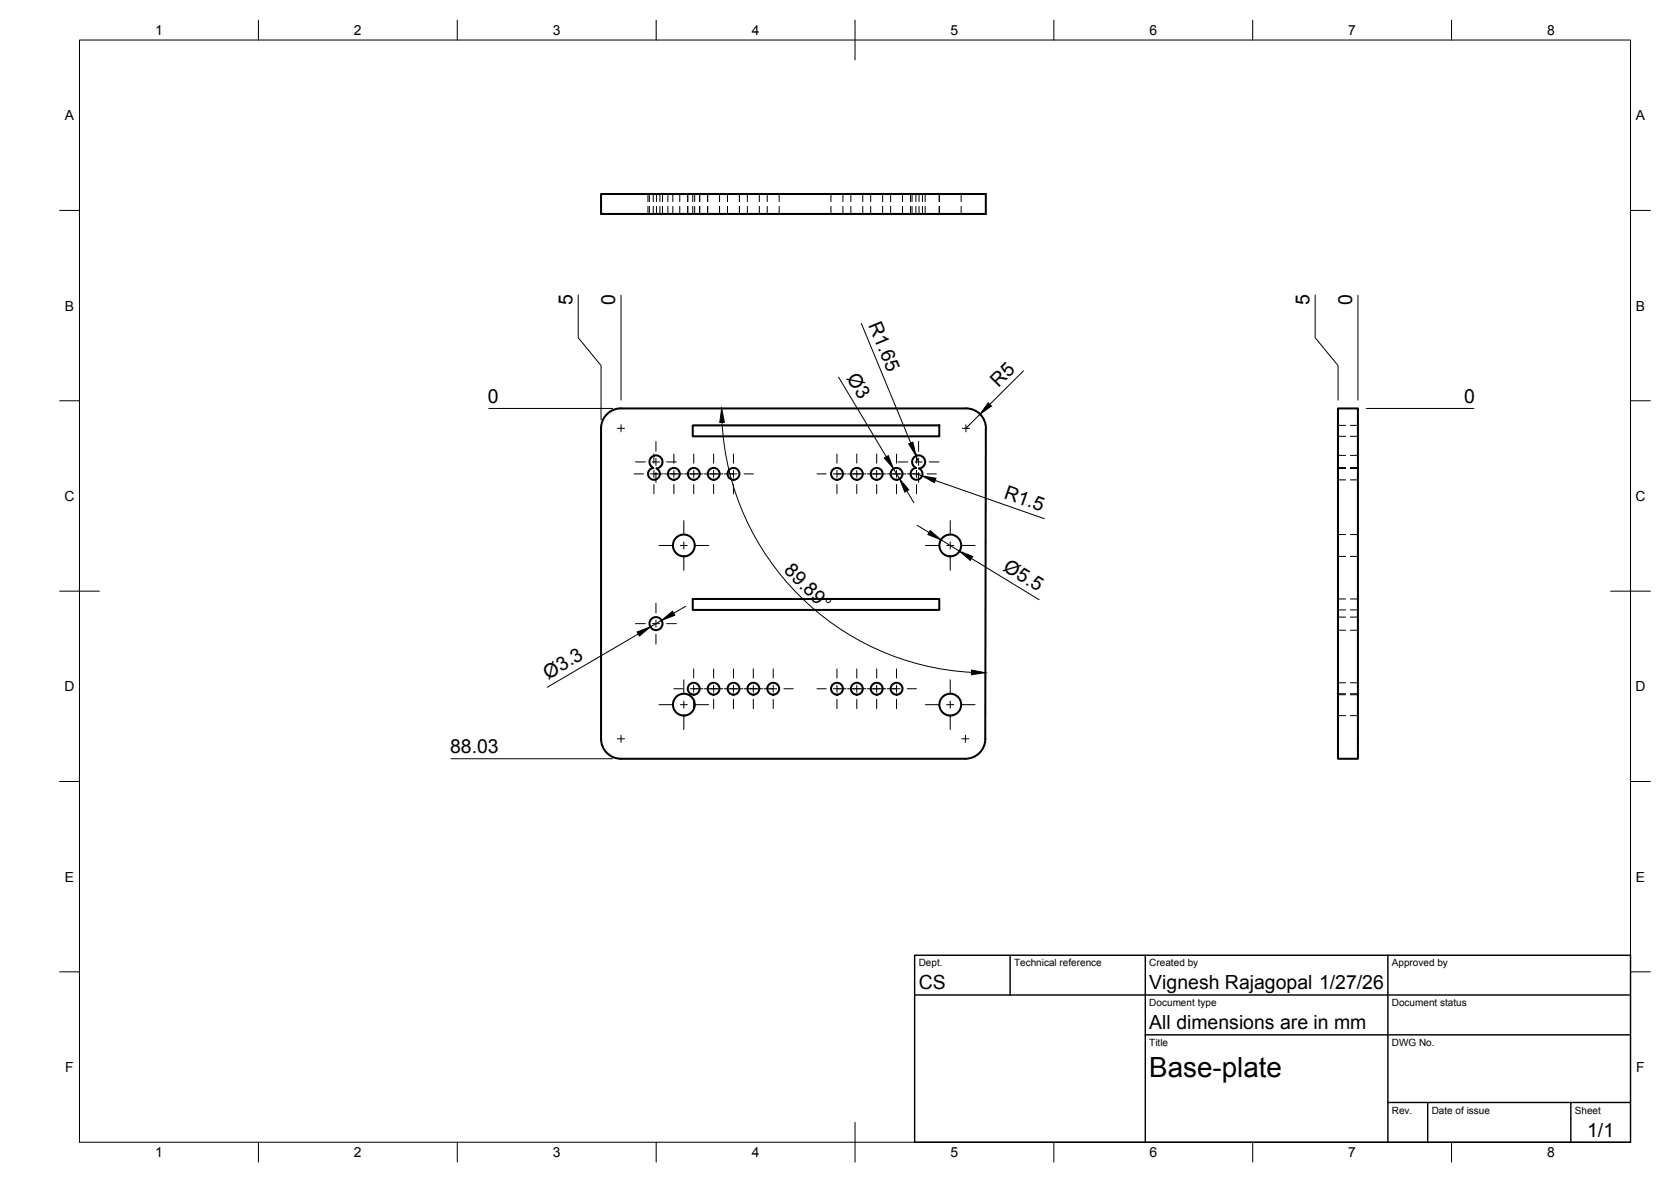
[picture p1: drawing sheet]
<svg xmlns="http://www.w3.org/2000/svg" width="420mm" height="297mm" viewBox="0 0 420 297" stroke-linecap="round" stroke-linejoin="round" font-family="sans-serif">
<!-- layer: Visible -->
<g fill="none" stroke="#000" stroke-width=".51">
<path d="M151.1 48.8h96.8v5h-96.8zM164.3 117.6a1.65 1.65 0 0 1-.5-2.7 1.65 1.65 0 0 1 2.7 .5 1.65 1.65 0 0 1-1.4 2.3 1.49 1.49 0 0 1 .4 2.4 1.49 1.49 0 0 1-2.4-.4 1.49 1.49 0 0 1 1.2-2.1M174.2 106.9h62v2.8h-62zM230.3 117.6a1.65 1.65 0 0 1-.4-2.7 1.65 1.65 0 0 1 2.6 .5 1.65 1.65 0 0 1-1.4 2.3 1.49 1.49 0 0 1 .4 2.4 1.49 1.49 0 0 1-2.4-.4 1.49 1.49 0 0 1 1.2-2.1M247.9 107.6a5 5 0 0 0-5-5h-86.8a5 5 0 0 0-5 5v78.1a5 5 0 0 0 5 5h86.6a5 5 0 0 0 5.1-5l.1-78M336.4 102.6h5v88.1h-5zM174.2 150.5h62v2.8h-62z"/>
<circle cx="169.4" cy="119.1" r="1.49"/>
<circle cx="174.4" cy="119.1" r="1.49"/>
<circle cx="179.4" cy="119.1" r="1.49"/>
<circle cx="184.4" cy="119.1" r="1.49"/>
<circle cx="210.4" cy="119.1" r="1.49"/>
<circle cx="215.4" cy="119.1" r="1.49"/>
<circle cx="220.4" cy="119.1" r="1.49"/>
<circle cx="225.4" cy="119.1" r="1.49"/>
<circle cx="171.9" cy="137.1" r="2.74"/>
<circle cx="238.9" cy="137.1" r="2.74"/>
<circle cx="164.9" cy="156.7" r="1.64"/>
<circle cx="171.9" cy="177.1" r="2.74"/>
<circle cx="174.4" cy="173.1" r="1.49"/>
<circle cx="179.4" cy="173.1" r="1.49"/>
<circle cx="184.4" cy="173.1" r="1.49"/>
<circle cx="189.4" cy="173.1" r="1.49"/>
<circle cx="194.4" cy="173.1" r="1.49"/>
<circle cx="210.4" cy="173.1" r="1.49"/>
<circle cx="215.4" cy="173.1" r="1.49"/>
<circle cx="220.4" cy="173.1" r="1.49"/>
<circle cx="225.4" cy="173.1" r="1.49"/>
<circle cx="238.9" cy="177.1" r="2.74"/>
</g>
<!-- layer: Hidden -->
<g fill="none" stroke="#000" stroke-width=".25">
<path d="M162.9 48.8v1.9M162.9 51.9v1.9M163.3 48.8v1.9M163.3 51.9v1.9M164.3 48.8v1.9M164.3 51.9v1.9M165.1 48.8v1.9M165.1 51.9v1.9M165.9 48.8v1.9M165.9 51.9v1.9M166.6 48.8v1.9M166.6 51.9v1.9"/>
<path d="M167.9 48.8v1.9M167.9 51.9v1.9M169.2 48.8v1.9M169.2 51.9v1.9M170.9 48.8v1.9M170.9 51.9v1.9M172.9 48.8v1.9M172.9 51.9v1.9M174.2 48.8v1.9M174.2 51.9v1.9M174.7 48.8v1.9M174.7 51.9v1.9"/>
<path d="M175.9 48.8v1.9M175.9 51.9v1.9M177.9 48.8v1.9M177.9 51.9v1.9M180.9 48.8v1.9M180.9 51.9v1.9M182.9 48.8v1.9M182.9 51.9v1.9M185.9 48.8v1.9M185.9 51.9v1.9M187.9 48.8v1.9M187.9 51.9v1.9"/>
<path d="M190.9 48.8v1.9M190.9 51.9v1.9M192.9 48.8v1.9M192.9 51.9v1.9M195.9 48.8v1.9M195.9 51.9v1.9M208.9 48.8v1.9M208.9 51.9v1.9M211.9 48.8v1.9M211.9 51.9v1.9M213.9 48.8v1.9M213.9 51.9v1.9"/>
<path d="M216.9 48.8v1.9M216.9 51.9v1.9M218.9 48.8v1.9M218.9 51.9v1.9M221.9 48.8v1.9M221.9 51.9v1.9M223.9 48.8v1.9M223.9 51.9v1.9M226.9 48.8v1.9M226.9 51.9v1.9M228.9 48.8v1.9M228.9 51.9v1.9"/>
<path d="M229.3 48.8v1.9M229.3 51.9v1.9M230.3 48.8v1.9M230.3 51.9v1.9M231.1 48.8v1.9M231.1 51.9v1.9M231.9 48.8v1.9M231.9 51.9v1.9M232.6 48.8v1.9M232.6 51.9v1.9M236.2 48.8v1.9M236.2 51.9v1.9"/>
<path d="M241.7 48.8v1.9M241.7 51.9v1.9M336.4 117.6h1.9M336.4 117.7h1.9M336.4 106.9h1.9M336.4 109.7h1.9M336.4 114.4h1.9M339.5 117.6h1.9M339.5 117.7h1.9M339.5 106.9h1.9M339.5 109.7h1.9M339.5 114.4h1.9"/>
<path d="M336.4 120.6h1.9M336.4 134.3h1.9M336.4 139.8h1.9M339.5 120.6h1.9M339.5 134.3h1.9M339.5 139.8h1.9M336.4 153.3h1.9M336.4 150.5h1.9M336.4 155.1h1.9M336.4 158.4h1.9M339.5 153.3h1.9M339.5 150.5h1.9"/>
<path d="M339.5 155.1h1.9M339.5 158.4h1.9M336.4 174.6h1.9M336.4 171.6h1.9M336.4 174.3h1.9M336.4 179.8h1.9M339.5 174.6h1.9M339.5 171.6h1.9M339.5 174.3h1.9M339.5 179.8h1.9"/>
</g>
<!-- layer: BORDER -->
<g fill="none" stroke="#000" stroke-width=".25">
<path d="M20 10.1h390v276.9h-390zM65 5.1v5M115 5.1v5M165 5.1v5M215 5.1v10M265 5.1v5M315 5.1v5M365 5.1v5M15 52.9h5M410 52.9h5M15 100.7h5M410 100.7h5"/>
<path d="M15 148.6h10M405 148.6h10M15 196.4h5M410 196.4h5M15 244.2h5M410 244.2h5M65 287v5M115 287v5M165 287v5M215 282.1v9.9M265 287v5M315 287v5"/>
<path d="M365 287v5"/>
</g>
<!-- layer: TITLEBLOCK -->
<path d="M230 240.1h180v46.9h-180zM230 250h180M254 240.1v9.9M288 240.1v46.9M349 240.1v46.9M288 260.1h122M349 277.1h61M359 277.1v9.9M395 277.1v9.9" fill="none" stroke="#000" stroke-width=".36"/>
<!-- layer: Smart Centers -->
<g fill="none" stroke="#000" stroke-width=".25">
<path d="M155.3 107.6h1.7M156.1 106.8v1.7M159.4 119.1h2.4M159.8 116.1h2.5M163.5 119.1h3.3M164 116.1h1.8M164.4 114.1v2.3M164.4 118.2v1.8M164.9 110.9v2.5M164.9 115.2v1.8M164.9 118.8v2.4M167.1 119.1h4.6"/>
<path d="M167.6 116.1h2.5M169.4 114.1v2.3M169.4 118.2v1.8M172.1 119.1h4.7M174.4 114.1v2.3M174.4 118.2v1.8M177.1 119.1h4.7M179.4 114.1v2.3M179.4 118.2v1.8M182.1 119.1h3.2M184.4 114.1v2.3M184.4 118.2v1.8"/>
<path d="M187.1 119.1h2.3M205.4 119.1h2.4M209.5 119.1h3.2M210.4 114.1v2.3M210.4 118.2v1.8M213.1 119.1h4.7M215.4 114.1v2.3M215.4 118.2v1.8M218.1 119.1h4.7M220.4 114.1v2.3M220.4 118.2v1.8M223.1 119.1h4.7"/>
<path d="M225.4 114.1v2.3M225.4 118.2v1.8M225.8 116.1h2.5M228.1 119.1h3.2M230.1 116.1h1.8M230.4 114.1v2.3M230.4 118.2v1.8M231 110.9v2.5M231 115.2v1.8M231 118.8v2.4M233.1 119.1h2.3M233.7 116.1h2.4"/>
<path d="M242 107.6h1.8M242.9 106.8v1.7M164.4 121.8v2.3M165.7 137.1h3.5M169.4 121.8v2.3M171 137.1h1.8M171.9 130.8v3.6M171.9 136.2v1.8M171.9 139.8v3.5M174.4 121.8v2.3M174.6 137.1h3.6M179.4 121.8v2.3"/>
<path d="M184.4 121.8v2.3M210.4 121.8v2.3M215.4 121.8v2.3M220.4 121.8v2.3M225.4 121.8v2.3M230.4 121.8v2.3M232.7 137.1h3.6M238 137.1h1.8M238.9 130.8v3.6M238.9 136.2v1.8M238.9 139.8v3.5M241.6 137.1h3.6"/>
<path d="M159.8 156.7h2.5M164 156.7h1.8M164.9 151.6v2.4M164.9 155.8v1.8M164.9 159.4v2.5M167.6 156.7h2.5M165.7 177.1h3.5M169.4 173.1h2.3M171 177.1h1.8M171.9 170.8v3.6M171.9 176.2v1.8M171.9 179.8v3.5"/>
<path d="M173.5 173.1h3.2M174.4 168.1v2.3M174.4 172.2v1.8M174.4 175.8v2.3M174.6 177.1h3.6M177.1 173.1h4.6M179.4 168.1v2.3M179.4 172.2v1.8M179.4 175.8v2.3M182.1 173.1h4.7M184.4 168.1v2.3M184.4 172.2v1.8"/>
<path d="M184.4 175.8v2.3M187.1 173.1h4.6M189.4 168.1v2.3M189.4 172.2v1.8M189.4 175.8v2.3M192.1 173.1h3.2M194.4 168.1v2.3M194.4 172.2v1.8M194.4 175.8v2.3M197.1 173.1h2.3M205.4 173.1h2.4M209.5 173.1h3.2"/>
<path d="M210.4 168.1v2.3M210.4 172.2v1.8M210.4 175.8v2.3M213.1 173.1h4.7M215.4 168.1v2.3M215.4 172.2v1.8M215.4 175.8v2.3M218.1 173.1h4.7M220.4 168.1v2.3M220.4 172.2v1.8M220.4 175.8v2.3M223.1 173.1h3.2"/>
<path d="M225.4 168.1v2.3M225.4 172.2v1.8M225.4 175.8v2.3M228.1 173.1h2.3M232.7 177.1h3.6M238 177.1h1.8M238.9 170.8v3.6M238.9 176.2v1.8M238.9 179.8v3.5M241.6 177.1h3.6M155.3 185.7h1.7M156.1 184.8v1.8"/>
<path d="M241.8 185.7h1.8M242.7 184.8v1.8"/>
</g>
<!-- layer: FD_Dimensions -->
<g fill="none" stroke="#000" stroke-width=".25">
<path d="M145.4 74.1v10.8l5.7 7v13.6M156.1 74.2v26.3M330.7 74.1v10.8l5.7 7v8.6M341.4 74.2v26.3M210.8 94.8l12.1 20M216.6 81.3l12.4 30M257.3 93.2l-8.4 8.4M122.9 102.6h31.2M181.6 106.1a66.4 66.4 0 0 0 62.7 62.9M224.7 117.8l1.5 2.6M230.3 114.6l.7 1.5M230.4 119.1l1.4 .5"/>
<path d="M246.4 104.1l-3.5 3.5M343.5 102.6h27.1M228 123.4l1.8 3M230.6 132l3 1.8M235.1 120.7l27.5 9.7M236.6 135.6l4.7 2.9M160.5 159.3l-22.9 13.4M166.3 155.9l-2.8 1.7M172.4 152.4l-3 1.7M244.3 140.3l17 10.4M113.4 190.7h40.7"/>
</g>
<path d="M181.5 102.6l.6 3.5-1.1 .1zM222.4 115.1l1-.6 1.3 3.3zM228.5 111.6l1-.5 .8 3.5zM248.5 101.2l.8 .9-2.9 2zM226.2 120.4l2.3 2.7-1 .6zM233.9 133.3l2.7 2.3-3.3-1.3zM231.8 119.6l3.6 .6-.5 1.1zM241.3 138.5l3.3 1.3-.6 1zM160.2 158.8l3.3-1.2-2.7 2.2zM166.3 155.9l2.8-2.3 .6 1zM244.3 168.4l3.5 .7-3.6 .5z" fill="#000" stroke="#000" stroke-width=".25"/>
<text font-size="7" x="289" y="270.6">Base-plate</text>
<g font-size="4.9">
<text x="143.9" y="76.7" transform="rotate(-90 143.9 76.7)">5</text>
<text x="154.7" y="76.7" transform="rotate(-90 154.7 76.7)">0</text>
<text x="329.2" y="76.7" transform="rotate(-90 329.2 76.7)">5</text>
<text x="340" y="76.7" transform="rotate(-90 340 76.7)">0</text>
<text x="218.3" y="81.7" transform="rotate(68 218.3 81.7)">R1.65</text>
<text x="212.8" y="95" transform="rotate(59 212.8 95)">Ø3</text>
<text x="122.7" y="101.2">0</text>
<text x="251.1" y="97.4" transform="rotate(-45 251.1 97.4)">R5</text>
<text x="368.1" y="101.2">0</text>
<text x="252.2" y="125.2" transform="rotate(19 252.2 125.2)">R1.5</text>
<text x="196.9" y="143.6" transform="rotate(45 196.9 143.6)">89.89°</text>
<text x="252" y="143.3" transform="rotate(31 252 143.3)">Ø5.5</text>
<text x="137.9" y="170.8" transform="rotate(-30 137.9 170.8)">Ø3.3</text>
<text x="113.2" y="189.2">88.03</text>
<text x="231" y="248.5">CS</text>
<text x="289" y="248.5">Vignesh Rajagopal 1/27/26</text>
<text x="289" y="258.6">All dimensions are in mm</text>
<text x="399.1" y="285.7">1/1</text>
</g>
<g font-size="3.5">
<text x="39" y="8.8">1</text>
<text x="89" y="8.8">2</text>
<text x="139" y="8.8">3</text>
<text x="189" y="8.8">4</text>
<text x="239" y="8.8">5</text>
<text x="289" y="8.8">6</text>
<text x="339" y="8.8">7</text>
<text x="389" y="8.8">8</text>
<text x="16.3" y="30.2">A</text>
<text x="411.3" y="30.2">A</text>
<text x="16.3" y="78">B</text>
<text x="411.3" y="78">B</text>
<text x="16.2" y="125.9">C</text>
<text x="411.2" y="125.9">C</text>
<text x="16.2" y="173.7">D</text>
<text x="411.2" y="173.7">D</text>
<text x="16.3" y="221.6">E</text>
<text x="411.3" y="221.6">E</text>
<text x="16.4" y="269.4">F</text>
<text x="411.4" y="269.4">F</text>
<text x="39" y="290.8">1</text>
<text x="89" y="290.8">2</text>
<text x="139" y="290.8">3</text>
<text x="189" y="290.8">4</text>
<text x="239" y="290.8">5</text>
<text x="289" y="290.8">6</text>
<text x="339" y="290.8">7</text>
<text x="389" y="290.8">8</text>
</g>
<g font-size="2.5">
<text x="231" y="242.9">Dept.</text>
<text x="255" y="242.9">Technical reference</text>
<text x="289" y="242.9">Created by</text>
<text x="350" y="242.9">Approved by</text>
<text x="289" y="252.8">Document type</text>
<text x="350" y="252.8">Document status</text>
<text x="289" y="262.9">Title</text>
<text x="350" y="262.9">DWG No.</text>
<text x="350" y="279.9">Rev.</text>
<text x="360" y="279.9">Date of issue</text>
<text x="396" y="279.9">Sheet</text>
</g>
</svg>
